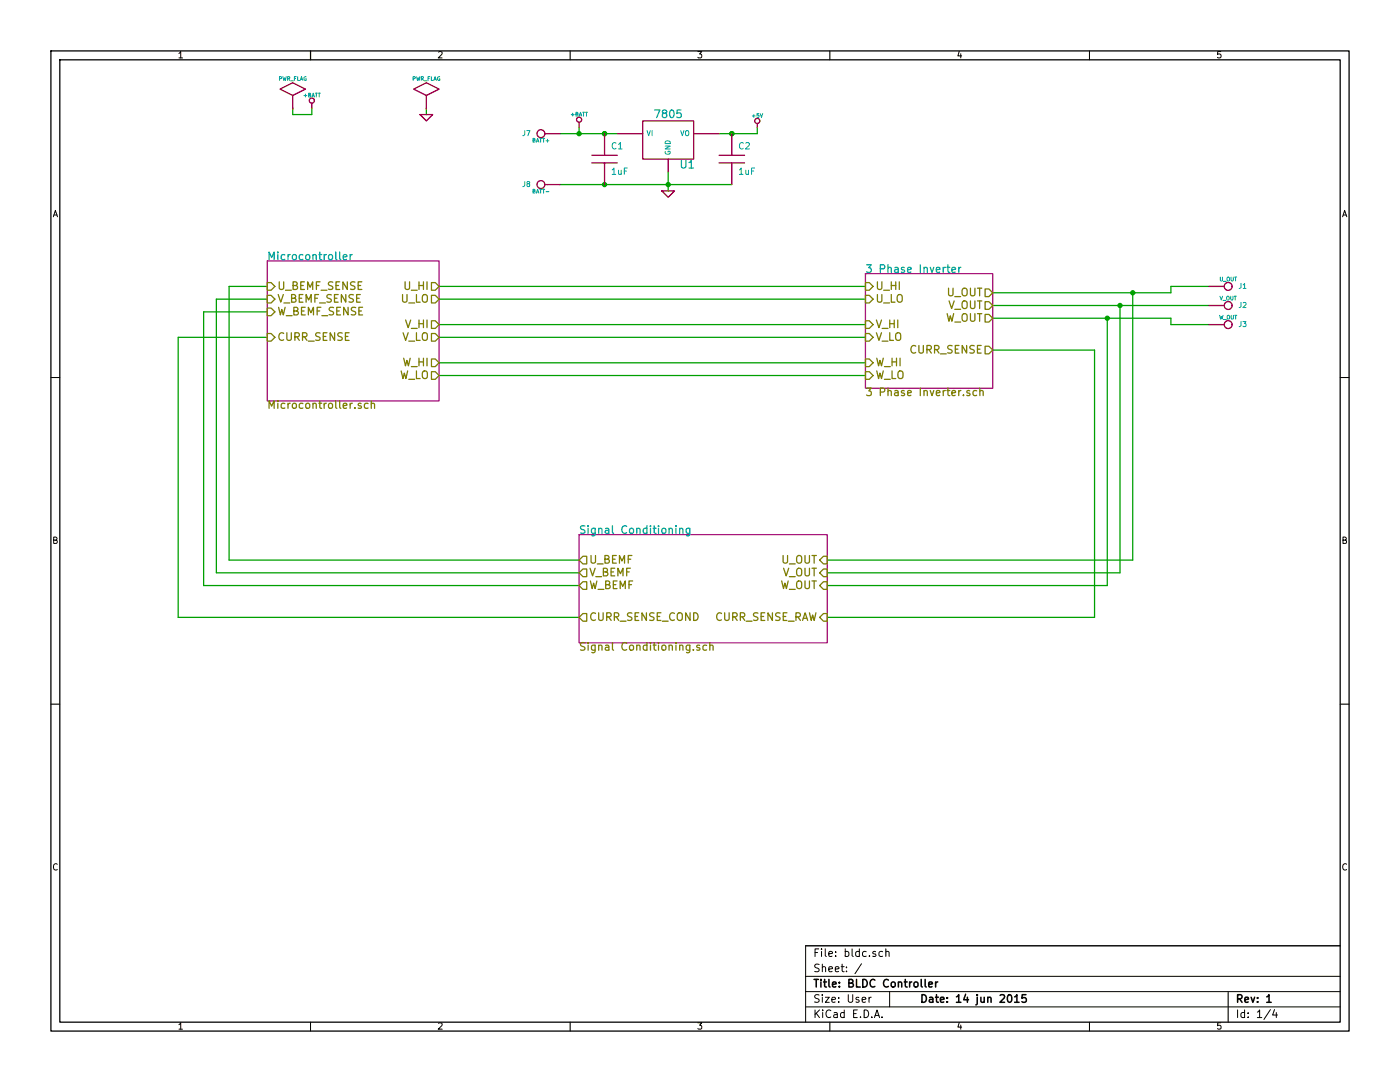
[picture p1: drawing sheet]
EESchema Schematic File Version 2  date Sun 14 Jun 2015 10:56:58 MST
LIBS:power
LIBS:device
LIBS:transistors
LIBS:conn
LIBS:linear
LIBS:regul
LIBS:74xx
LIBS:cmos4000
LIBS:adc-dac
LIBS:memory
LIBS:xilinx
LIBS:special
LIBS:microcontrollers
LIBS:dsp
LIBS:microchip
LIBS:analog_switches
LIBS:motorola
LIBS:texas
LIBS:intel
LIBS:audio
LIBS:interface
LIBS:digital-audio
LIBS:philips
LIBS:display
LIBS:cypress
LIBS:siliconi
LIBS:opto
LIBS:atmel
LIBS:contrib
LIBS:valves
LIBS:bldc-cache
LIBS:bldc-cache
EELAYER 25  0
EELAYER END
$Descr User 11000 8500
encoding utf-8
Sheet 1 4
Title "BLDC Controller"
Date "14 jun 2015"
Rev "1"
Comp ""
Comment1 ""
Comment2 ""
Comment3 ""
Comment4 ""
$EndDescr
$Comp
L 7805 U1
U 1 1
P 5250 1100
F 0 "U1" H 5400 904 60  0000 C CNN
F 1 "7805" H 5250 1300 60  0000 C CNN
	1    5250 1100
	1    0    0    -1  
$EndComp
Connection ~ 4750 1450
Wire Wire Line
	4400 1450 5750 1450
Wire Wire Line
	7800 2500 9200 2500
Wire Wire Line
	9200 2500 9200 2550
Wire Wire Line
	9200 2550 9500 2550
Wire Wire Line
	2100 2650 1400 2650
Wire Wire Line
	1400 2650 1400 4850
Wire Wire Line
	1400 4850 4550 4850
Wire Wire Line
	6500 4400 8900 4400
Wire Wire Line
	6500 4600 8700 4600
Wire Wire Line
	6800 2950 3450 2950
Wire Wire Line
	6800 2650 3450 2650
Wire Wire Line
	6800 2350 3450 2350
Connection ~ 8700 2500
Wire Wire Line
	8700 4600 8700 2500
Connection ~ 8800 2400
Wire Wire Line
	8800 2400 8800 4500
Wire Wire Line
	3350 900  3350 850 
Wire Wire Line
	2450 850  2450 900 
Wire Wire Line
	2450 900  2300 900 
Wire Wire Line
	2300 900  2300 850 
Wire Wire Line
	4550 4600 1600 4600
Wire Wire Line
	1600 4600 1600 2450
Wire Wire Line
	1600 2450 2100 2450
Wire Wire Line
	2100 2250 1800 2250
Wire Wire Line
	1800 2250 1800 4400
Wire Wire Line
	1800 4400 4550 4400
Wire Wire Line
	8900 4400 8900 2300
Connection ~ 5250 1450
Wire Wire Line
	5950 1000 5950 1050
Wire Wire Line
	5950 1050 5650 1050
Wire Wire Line
	4550 1050 4550 1000
Wire Wire Line
	5250 1500 5250 1350
Wire Wire Line
	4550 4500 1700 4500
Wire Wire Line
	1700 4500 1700 2350
Wire Wire Line
	1700 2350 2100 2350
Connection ~ 8900 2300
Connection ~ 4750 1050
Connection ~ 4750 1050
Connection ~ 5750 1050
Connection ~ 5750 1050
Wire Wire Line
	9500 2400 7800 2400
Wire Wire Line
	6800 2250 3450 2250
Wire Wire Line
	6800 2550 3450 2550
Wire Wire Line
	6800 2850 3450 2850
Wire Wire Line
	8800 4500 6500 4500
Wire Wire Line
	7800 2750 8600 2750
Wire Wire Line
	8600 2750 8600 4850
Wire Wire Line
	8600 4850 6500 4850
Wire Wire Line
	9500 2250 9200 2250
Wire Wire Line
	9200 2250 9200 2300
Wire Wire Line
	9200 2300 7800 2300
Wire Wire Line
	4400 1050 4850 1050
Connection ~ 4550 1050
$Comp
L CONN_1 J8
U 1 1
P 4250 1450
F 0 "J8" H 4330 1450 40  0000 L CNN
F 1 "BATT-" H 4250 1505 30  0000 C CNN
	1    4250 1450
	-1   0    0    1   
$EndComp
$Comp
L CONN_1 J7
U 1 1
P 4250 1050
F 0 "J7" H 4330 1050 40  0000 L CNN
F 1 "BATT+" H 4250 1105 30  0000 C CNN
	1    4250 1050
	-1   0    0    1   
$EndComp
$Comp
L C C2
U 1 1
P 5750 1250
F 0 "C2" H 5800 1350 50  0000 L CNN
F 1 "1uF" H 5800 1150 50  0000 L CNN
F 4 "FK24X7R1H105K" H 5750 1250 60  0001 C CNN "Mfg P/N"
F 5 "445-8517-ND" H 5750 1250 60  0001 C CNN "Digikey P/N"
F 6 "810-FK24X7R1H105K" H 5750 1250 60  0001 C CNN "Mouser P/N"
	1    5750 1250
	1    0    0    -1  
$EndComp
$Comp
L C C1
U 1 1
P 4750 1250
F 0 "C1" H 4800 1350 50  0000 L CNN
F 1 "1uF" H 4800 1150 50  0000 L CNN
F 4 "FK24X7R1H105K" H 4750 1250 60  0001 C CNN "Mfg P/N"
F 5 "445-8517-ND" H 4750 1250 60  0001 C CNN "Digikey P/N"
F 6 "810-FK24X7R1H105K" H 4750 1250 60  0001 C CNN "Mouser P/N"
	1    4750 1250
	1    0    0    -1  
$EndComp
$Sheet
S 4550 4200 1950 850 
U 5533F799
F0 "Signal Conditioning" 60
F1 "Signal Conditioning.sch" 60
F2 "W_OUT" I R 6500 4600 60 
F3 "V_OUT" I R 6500 4500 60 
F4 "U_OUT" I R 6500 4400 60 
F5 "W_BEMF" O L 4550 4600 60 
F6 "V_BEMF" O L 4550 4500 60 
F7 "U_BEMF" O L 4550 4400 60 
F8 "CURR_SENSE_COND" O L 4550 4850 60 
F9 "CURR_SENSE_RAW" I R 6500 4850 60 
$EndSheet
$Comp
L GND #PWR01
U 1 1
P 3350 900
F 0 "#PWR01" H 3350 900 30  0001 C CNN
F 1 "GND" H 3350 830 30  0001 C CNN
	1    3350 900 
	1    0    0    -1  
$EndComp
$Comp
L PWR_FLAG #FLG02
U 1 1
P 3350 850
F 0 "#FLG02" H 3350 1120 30  0001 C CNN
F 1 "PWR_FLAG" H 3350 1080 30  0000 C CNN
	1    3350 850 
	1    0    0    -1  
$EndComp
$Comp
L PWR_FLAG #FLG03
U 1 1
P 2300 850
F 0 "#FLG03" H 2300 1120 30  0001 C CNN
F 1 "PWR_FLAG" H 2300 1080 30  0000 C CNN
	1    2300 850 
	1    0    0    -1  
$EndComp
$Comp
L +BATT #PWR04
U 1 1
P 2450 850
F 0 "#PWR04" H 2450 800 20  0001 C CNN
F 1 "+BATT" H 2450 950 30  0000 C CNN
	1    2450 850 
	1    0    0    -1  
$EndComp
$Comp
L CONN_1 J3
U 1 1
P 9650 2550
F 0 "J3" H 9730 2550 40  0000 L CNN
F 1 "W_OUT" H 9650 2605 30  0000 C CNN
	1    9650 2550
	1    0    0    -1  
$EndComp
$Comp
L CONN_1 J2
U 1 1
P 9650 2400
F 0 "J2" H 9730 2400 40  0000 L CNN
F 1 "V_OUT" H 9650 2455 30  0000 C CNN
	1    9650 2400
	1    0    0    -1  
$EndComp
$Comp
L CONN_1 J1
U 1 1
P 9650 2250
F 0 "J1" H 9730 2250 40  0000 L CNN
F 1 "U_OUT" H 9650 2305 30  0000 C CNN
	1    9650 2250
	1    0    0    -1  
$EndComp
$Sheet
S 2100 2050 1350 1100
U 5533F41F
F0 "Microcontroller" 60
F1 "Microcontroller.sch" 60
F2 "U_BEMF_SENSE" I L 2100 2250 60 
F3 "W_BEMF_SENSE" I L 2100 2450 60 
F4 "V_BEMF_SENSE" I L 2100 2350 60 
F5 "U_HI" O R 3450 2250 60 
F6 "V_HI" O R 3450 2550 60 
F7 "U_LO" O R 3450 2350 60 
F8 "V_LO" O R 3450 2650 60 
F9 "W_LO" O R 3450 2950 60 
F10 "W_HI" O R 3450 2850 60 
F11 "CURR_SENSE" I L 2100 2650 60 
$EndSheet
$Sheet
S 6800 2150 1000 900 
U 5533EFF3
F0 "3 Phase Inverter" 60
F1 "3 Phase Inverter.sch" 60
F2 "W_LO" I L 6800 2950 60 
F3 "W_HI" I L 6800 2850 60 
F4 "V_LO" I L 6800 2650 60 
F5 "V_HI" I L 6800 2550 60 
F6 "U_LO" I L 6800 2350 60 
F7 "U_HI" I L 6800 2250 60 
F8 "U_OUT" O R 7800 2300 60 
F9 "V_OUT" O R 7800 2400 60 
F10 "W_OUT" O R 7800 2500 60 
F11 "CURR_SENSE" O R 7800 2750 60 
$EndSheet
$Comp
L GND #PWR05
U 1 1
P 5250 1500
F 0 "#PWR05" H 5250 1500 30  0001 C CNN
F 1 "GND" H 5250 1430 30  0001 C CNN
	1    5250 1500
	1    0    0    -1  
$EndComp
$Comp
L +BATT #PWR06
U 1 1
P 4550 1000
F 0 "#PWR06" H 4550 950 20  0001 C CNN
F 1 "+BATT" H 4550 1100 30  0000 C CNN
	1    4550 1000
	1    0    0    -1  
$EndComp
$Comp
L +5V #PWR07
U 1 1
P 5950 1000
F 0 "#PWR07" H 5950 1090 20  0001 C CNN
F 1 "+5V" H 5950 1090 30  0000 C CNN
	1    5950 1000
	1    0    0    -1  
$EndComp
$EndSCHEMATC
